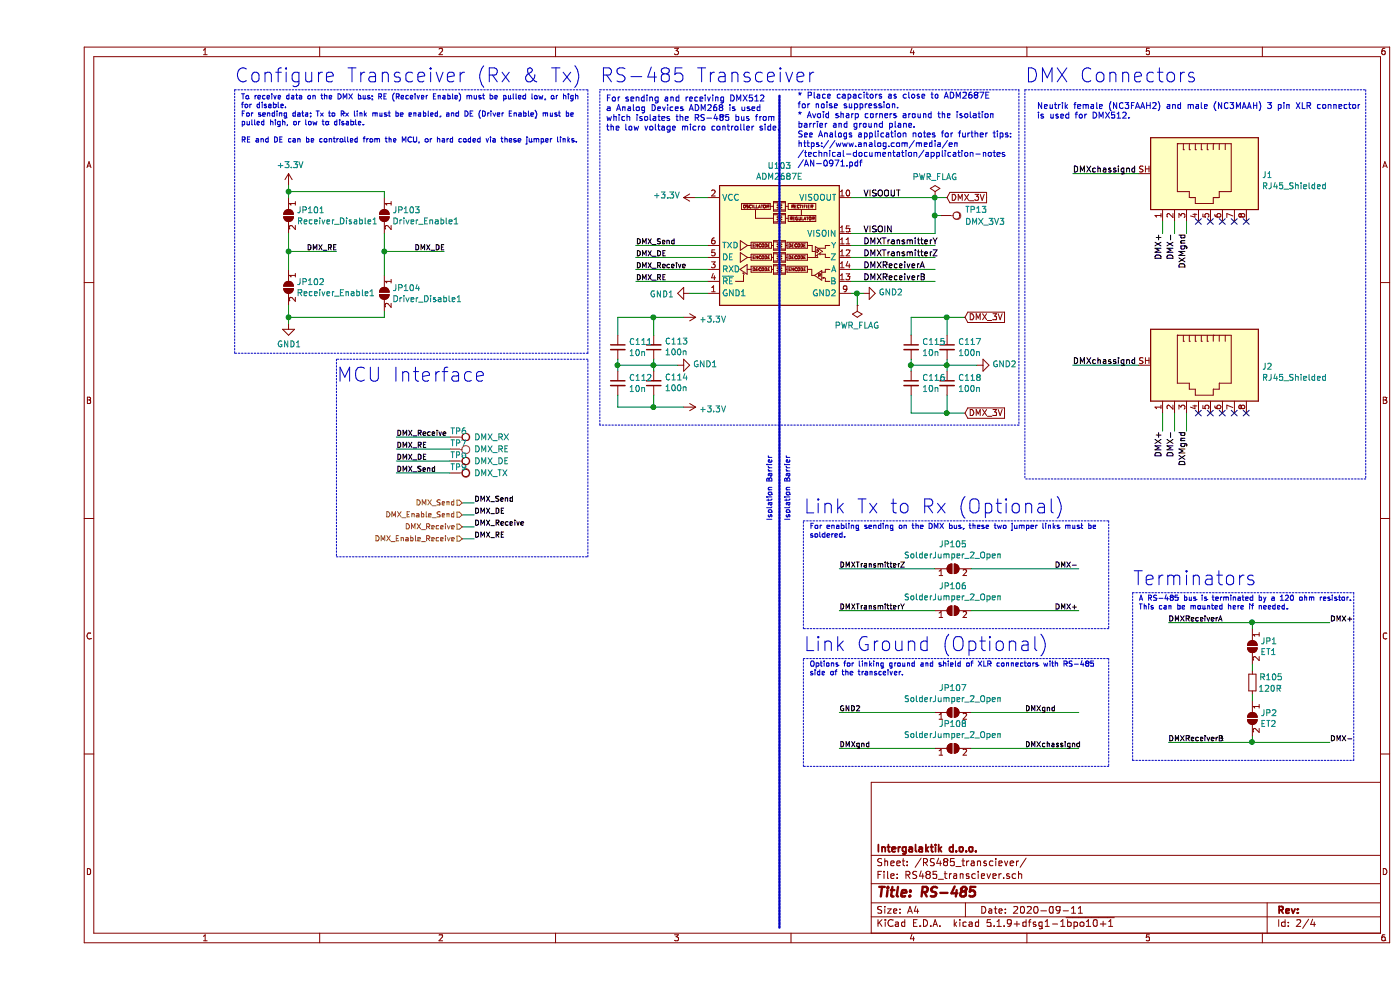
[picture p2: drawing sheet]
EESchema Schematic File Version 4
EELAYER 30 0
EELAYER END
$Descr A4 11693 8268
encoding utf-8
Sheet 2 4
Title "RS-485"
Date "2020-09-11"
Rev ""
Comp "Intergalaktik d.o.o."
Comment1 ""
Comment2 ""
Comment3 ""
Comment4 ""
$EndDescr
$Comp
L Interface_UART:ADM2687E U?
U 1 1
P 6200 2050
AR Path="/5F862E5F" Ref="U?"  Part="1" 
AR Path="/5F845145/5F862E5F" Ref="U103"  Part="1" 
F 0 "U103" H 6200 2717 50  0000 C CNN
F 1 "ADM2687E" H 6200 2626 50  0000 C CNN
F 2 "Package_SO:SOIC-16W_7.5x12.8mm_P1.27mm" H 6200 1500 50  0001 C CNN
F 3 "https://www.analog.com/media/en/technical-documentation/data-sheets/ADM2682E_2687E.pdf" H 6200 2775 50  0001 C CNN
	1    6200 2050
	1    0    0    -1  
$EndComp
Wire Notes Line
	4700 750  8200 750 
Wire Notes Line
	8200 750  8200 3550
Wire Notes Line
	8200 3550 4700 3550
Wire Notes Line
	4700 3550 4700 750 
$Comp
L Device:C_Small C?
U 1 1
P 7300 2900
AR Path="/5F862E69" Ref="C?"  Part="1" 
AR Path="/5F845145/5F862E69" Ref="C115"  Part="1" 
F 0 "C115" H 7392 2946 50  0000 L CNN
F 1 "10n" H 7392 2855 50  0000 L CNN
F 2 "Capacitor_SMD:C_0603_1608Metric" H 7300 2900 50  0001 C CNN
F 3 "~" H 7300 2900 50  0001 C CNN
	1    7300 2900
	1    0    0    -1  
$EndComp
$Comp
L Device:C_Small C?
U 1 1
P 7600 2900
AR Path="/5F862E6F" Ref="C?"  Part="1" 
AR Path="/5F845145/5F862E6F" Ref="C117"  Part="1" 
F 0 "C117" H 7692 2946 50  0000 L CNN
F 1 "100n" H 7692 2855 50  0000 L CNN
F 2 "Capacitor_SMD:C_0603_1608Metric" H 7600 2900 50  0001 C CNN
F 3 "~" H 7600 2900 50  0001 C CNN
	1    7600 2900
	1    0    0    -1  
$EndComp
$Comp
L Device:C_Small C?
U 1 1
P 7300 3200
AR Path="/5F862E75" Ref="C?"  Part="1" 
AR Path="/5F845145/5F862E75" Ref="C116"  Part="1" 
F 0 "C116" H 7392 3246 50  0000 L CNN
F 1 "10n" H 7392 3155 50  0000 L CNN
F 2 "Capacitor_SMD:C_0603_1608Metric" H 7300 3200 50  0001 C CNN
F 3 "~" H 7300 3200 50  0001 C CNN
	1    7300 3200
	1    0    0    -1  
$EndComp
$Comp
L Device:C_Small C?
U 1 1
P 7600 3200
AR Path="/5F862E7B" Ref="C?"  Part="1" 
AR Path="/5F845145/5F862E7B" Ref="C118"  Part="1" 
F 0 "C118" H 7692 3246 50  0000 L CNN
F 1 "100n" H 7692 3155 50  0000 L CNN
F 2 "Capacitor_SMD:C_0603_1608Metric" H 7600 3200 50  0001 C CNN
F 3 "~" H 7600 3200 50  0001 C CNN
	1    7600 3200
	1    0    0    -1  
$EndComp
$Comp
L Device:C_Small C?
U 1 1
P 5150 2900
AR Path="/5F862E81" Ref="C?"  Part="1" 
AR Path="/5F845145/5F862E81" Ref="C113"  Part="1" 
F 0 "C113" H 5058 2854 50  0000 R CNN
F 1 "100n" H 5058 2945 50  0000 R CNN
F 2 "Capacitor_SMD:C_0603_1608Metric" H 5150 2900 50  0001 C CNN
F 3 "~" H 5150 2900 50  0001 C CNN
	1    5150 2900
	-1   0    0    1   
$EndComp
$Comp
L Device:C_Small C?
U 1 1
P 4850 2900
AR Path="/5F862E87" Ref="C?"  Part="1" 
AR Path="/5F845145/5F862E87" Ref="C111"  Part="1" 
F 0 "C111" H 4942 2946 50  0000 L CNN
F 1 "10n" H 4942 2855 50  0000 L CNN
F 2 "Capacitor_SMD:C_0603_1608Metric" H 4850 2900 50  0001 C CNN
F 3 "~" H 4850 2900 50  0001 C CNN
	1    4850 2900
	1    0    0    -1  
$EndComp
$Comp
L Device:C_Small C?
U 1 1
P 5150 3200
AR Path="/5F862E8D" Ref="C?"  Part="1" 
AR Path="/5F845145/5F862E8D" Ref="C114"  Part="1" 
F 0 "C114" H 5058 3154 50  0000 R CNN
F 1 "100n" H 5058 3245 50  0000 R CNN
F 2 "Capacitor_SMD:C_0603_1608Metric" H 5150 3200 50  0001 C CNN
F 3 "~" H 5150 3200 50  0001 C CNN
	1    5150 3200
	-1   0    0    1   
$EndComp
$Comp
L Device:C_Small C?
U 1 1
P 4850 3200
AR Path="/5F862E93" Ref="C?"  Part="1" 
AR Path="/5F845145/5F862E93" Ref="C112"  Part="1" 
F 0 "C112" H 4942 3246 50  0000 L CNN
F 1 "10n" H 4942 3155 50  0000 L CNN
F 2 "Capacitor_SMD:C_0603_1608Metric" H 4850 3200 50  0001 C CNN
F 3 "~" H 4850 3200 50  0001 C CNN
	1    4850 3200
	1    0    0    -1  
$EndComp
Wire Wire Line
	4850 3000 4850 3050
Wire Wire Line
	5150 3000 5150 3050
Wire Wire Line
	4850 3050 5150 3050
Connection ~ 4850 3050
Wire Wire Line
	4850 3050 4850 3100
Connection ~ 5150 3050
Wire Wire Line
	5150 3050 5150 3100
$Comp
L power:GND1 #PWR?
U 1 1
P 5350 3050
AR Path="/5F862EBC" Ref="#PWR?"  Part="1" 
AR Path="/5F845145/5F862EBC" Ref="#PWR0146"  Part="1" 
F 0 "#PWR0146" H 5350 2800 50  0001 C CNN
F 1 "GND1" V 5355 2922 50  0000 R CNN
F 2 "" H 5350 3050 50  0001 C CNN
F 3 "" H 5350 3050 50  0001 C CNN
	1    5350 3050
	0    -1   -1   0   
$EndComp
Wire Wire Line
	5150 3050 5350 3050
$Comp
L power:+3.3V #PWR?
U 1 1
P 5500 1650
AR Path="/5F862EC3" Ref="#PWR?"  Part="1" 
AR Path="/5F845145/5F862EC3" Ref="#PWR0148"  Part="1" 
F 0 "#PWR0148" H 5500 1500 50  0001 C CNN
F 1 "+3.3V" V 5515 1778 50  0000 L CNN
F 2 "" H 5500 1650 50  0001 C CNN
F 3 "" H 5500 1650 50  0001 C CNN
	1    5500 1650
	0    -1   -1   0   
$EndComp
Wire Wire Line
	5500 1650 5600 1650
$Comp
L power:GND1 #PWR?
U 1 1
P 5450 2450
AR Path="/5F862ECA" Ref="#PWR?"  Part="1" 
AR Path="/5F845145/5F862ECA" Ref="#PWR0147"  Part="1" 
F 0 "#PWR0147" H 5450 2200 50  0001 C CNN
F 1 "GND1" V 5455 2322 50  0000 R CNN
F 2 "" H 5450 2450 50  0001 C CNN
F 3 "" H 5450 2450 50  0001 C CNN
	1    5450 2450
	0    1    1    0   
$EndComp
Wire Wire Line
	5450 2450 5600 2450
$Comp
L power:GND2 #PWR?
U 1 1
P 7850 3050
AR Path="/5F862ED1" Ref="#PWR?"  Part="1" 
AR Path="/5F845145/5F862ED1" Ref="#PWR0155"  Part="1" 
F 0 "#PWR0155" H 7850 2800 50  0001 C CNN
F 1 "GND2" V 7855 2922 50  0000 R CNN
F 2 "" H 7850 3050 50  0001 C CNN
F 3 "" H 7850 3050 50  0001 C CNN
	1    7850 3050
	0    -1   -1   0   
$EndComp
Text Label 6900 1650 0    50   ~ 0
VISOOUT
Text Label 6900 1950 0    50   ~ 0
VISOIN
Wire Wire Line
	7300 3000 7300 3050
Wire Wire Line
	7600 3000 7600 3050
Wire Wire Line
	7850 3050 7600 3050
Connection ~ 7600 3050
Wire Wire Line
	7600 3050 7600 3100
Wire Wire Line
	7600 3050 7300 3050
Connection ~ 7300 3050
Wire Wire Line
	7300 3050 7300 3100
Wire Wire Line
	7500 1950 7500 1800
Wire Wire Line
	6800 1650 7500 1650
Wire Wire Line
	6800 1950 7500 1950
Wire Wire Line
	6800 2250 7500 2250
Wire Wire Line
	6800 2350 7500 2350
Wire Wire Line
	6800 2150 7500 2150
Wire Wire Line
	6800 2050 7500 2050
Text Label 6900 2250 0    50   ~ 0
DMXReceiverA
Text Label 6900 2350 0    50   ~ 0
DMXReceiverB
Text Label 6900 2150 0    50   ~ 0
DMXTransmitterZ
Text Label 6900 2050 0    50   ~ 0
DMXTransmitterY
$Comp
L power:GND2 #PWR?
U 1 1
P 6900 2450
AR Path="/5F862EEC" Ref="#PWR?"  Part="1" 
AR Path="/5F845145/5F862EEC" Ref="#PWR0149"  Part="1" 
F 0 "#PWR0149" H 6900 2200 50  0001 C CNN
F 1 "GND2" V 6905 2322 50  0000 R CNN
F 2 "" H 6900 2450 50  0001 C CNN
F 3 "" H 6900 2450 50  0001 C CNN
	1    6900 2450
	0    -1   -1   0   
$EndComp
Wire Wire Line
	6900 2450 6850 2450
Text Notes 8350 1000 0    50   ~ 0
Neutrik female (NC3FAAH2) and male (NC3MAAH) 3 pin XLR connector\nis used for DMX512.
Wire Notes Line
	8250 750  11100 750 
Text Notes 8250 700  0    118  ~ 0
DMX Connectors
Text Notes 9150 4900 0    118  ~ 0
Terminators
Text Notes 6400 4300 0    118  ~ 0
Link Tx to Rx (Optional)
$Comp
L Device:R_Small R?
U 1 1
P 10150 5700
AR Path="/5F862F44" Ref="R?"  Part="1" 
AR Path="/5F845145/5F862F44" Ref="R105"  Part="1" 
F 0 "R105" H 10209 5746 50  0000 L CNN
F 1 "120R" H 10200 5650 50  0000 L CNN
F 2 "Resistor_SMD:R_0603_1608Metric" H 10150 5700 50  0001 C CNN
F 3 "~" H 10150 5700 50  0001 C CNN
	1    10150 5700
	1    0    0    -1  
$EndComp
Text Label 9450 5200 0    44   ~ 0
DMXReceiverA
Text Label 9450 6200 0    44   ~ 0
DMXReceiverB
Text Label 10800 5200 0    44   ~ 0
DMX+
Text Label 10800 6200 0    44   ~ 0
DMX-
Text Notes 9200 5100 0    44   ~ 0
A RS-485 bus is terminated by a 120 ohm resistor.\nThis can be mounted here if needed.
Wire Notes Line
	9150 4950 11000 4950
$Comp
L Jumper:SolderJumper_2_Open JP?
U 1 1
P 7650 4750
AR Path="/5F862F5B" Ref="JP?"  Part="1" 
AR Path="/5F845145/5F862F5B" Ref="JP105"  Part="1" 
F 0 "JP105" H 7650 4955 50  0000 C CNN
F 1 "SolderJumper_2_Open" H 7650 4864 50  0000 C CNN
F 2 "Jumper:SolderJumper-2_P1.3mm_Open_RoundedPad1.0x1.5mm" H 7650 4750 50  0001 C CNN
F 3 "~" H 7650 4750 50  0001 C CNN
	1    7650 4750
	1    0    0    -1  
$EndComp
$Comp
L Jumper:SolderJumper_2_Open JP?
U 1 1
P 7650 5100
AR Path="/5F862F61" Ref="JP?"  Part="1" 
AR Path="/5F845145/5F862F61" Ref="JP106"  Part="1" 
F 0 "JP106" H 7650 5305 50  0000 C CNN
F 1 "SolderJumper_2_Open" H 7650 5214 50  0000 C CNN
F 2 "Jumper:SolderJumper-2_P1.3mm_Open_RoundedPad1.0x1.5mm" H 7650 5100 50  0001 C CNN
F 3 "~" H 7650 5100 50  0001 C CNN
	1    7650 5100
	1    0    0    -1  
$EndComp
Wire Wire Line
	7800 4750 8700 4750
Wire Wire Line
	7800 5100 8700 5100
Wire Wire Line
	7500 4750 6700 4750
Wire Wire Line
	7500 5100 6700 5100
Text Label 6700 4750 0    44   ~ 0
DMXTransmitterZ
Text Label 6700 5100 0    44   ~ 0
DMXTransmitterY
Text Label 8500 4750 0    44   ~ 0
DMX-
Text Label 8500 5100 0    44   ~ 0
DMX+
Text Notes 6450 4500 0    44   ~ 0
For enabling sending on the DMX bus, these two jumper links must be\nsoldered.
Wire Notes Line
	8950 5250 6400 5250
Wire Notes Line
	6400 5250 6400 4350
Wire Notes Line
	6400 4350 8950 4350
Wire Notes Line
	8950 4350 8950 5250
$Comp
L Jumper:SolderJumper_2_Open JP?
U 1 1
P 7650 5950
AR Path="/5F862F74" Ref="JP?"  Part="1" 
AR Path="/5F845145/5F862F74" Ref="JP107"  Part="1" 
F 0 "JP107" H 7650 6155 50  0000 C CNN
F 1 "SolderJumper_2_Open" H 7650 6064 50  0000 C CNN
F 2 "Jumper:SolderJumper-2_P1.3mm_Open_RoundedPad1.0x1.5mm" H 7650 5950 50  0001 C CNN
F 3 "~" H 7650 5950 50  0001 C CNN
	1    7650 5950
	1    0    0    -1  
$EndComp
$Comp
L Jumper:SolderJumper_2_Open JP?
U 1 1
P 7650 6250
AR Path="/5F862F7A" Ref="JP?"  Part="1" 
AR Path="/5F845145/5F862F7A" Ref="JP108"  Part="1" 
F 0 "JP108" H 7650 6455 50  0000 C CNN
F 1 "SolderJumper_2_Open" H 7650 6364 50  0000 C CNN
F 2 "Jumper:SolderJumper-2_P1.3mm_Open_RoundedPad1.0x1.5mm" H 7650 6250 50  0001 C CNN
F 3 "~" H 7650 6250 50  0001 C CNN
	1    7650 6250
	1    0    0    -1  
$EndComp
Text Notes 6400 5450 0    118  ~ 0
Link Ground (Optional)
Text Notes 6450 5650 0    44   ~ 0
Options for linking ground and shield of XLR connectors with RS-485\nside of the transceiver.
Wire Wire Line
	7500 5950 6700 5950
Wire Wire Line
	7500 6250 6700 6250
Wire Wire Line
	7800 5950 8700 5950
Wire Wire Line
	7800 6250 8700 6250
Wire Notes Line
	6400 5500 8950 5500
Wire Notes Line
	8950 5500 8950 6400
Wire Notes Line
	8950 6400 6400 6400
Wire Notes Line
	6400 6400 6400 5500
Text Label 6700 5950 0    44   ~ 0
GND2
Text Label 6700 6250 0    44   ~ 0
DMXgnd
Text Label 8250 5950 0    44   ~ 0
DMXgnd
Text Label 8250 6250 0    44   ~ 0
DMXchassignd
Text Notes 1650 700  0    118  ~ 0
Configure Transceiver (Rx & Tx)
Text Notes 1700 1200 0    44   ~ 0
To receive data on the DMX bus; RE (Receiver Enable) must be pulled low, or high\nfor disable.\nFor sending data; Tx to Rx link must be enabled, and DE (Driver Enable) must be\npulled high, or low to disable.\n\nRE and DE can be controlled from the MCU, or hard coded via these jumper links.
$Comp
L Jumper:SolderJumper_2_Open JP?
U 1 1
P 2100 1800
AR Path="/5F862F90" Ref="JP?"  Part="1" 
AR Path="/5F845145/5F862F90" Ref="JP101"  Part="1" 
F 0 "JP101" V 2054 1868 50  0000 L CNN
F 1 "Receiver_Disable1" V 2145 1868 50  0000 L CNN
F 2 "Jumper:SolderJumper-2_P1.3mm_Open_RoundedPad1.0x1.5mm" H 2100 1800 50  0001 C CNN
F 3 "~" H 2100 1800 50  0001 C CNN
	1    2100 1800
	0    1    1    0   
$EndComp
$Comp
L Jumper:SolderJumper_2_Open JP?
U 1 1
P 2100 2400
AR Path="/5F862F96" Ref="JP?"  Part="1" 
AR Path="/5F845145/5F862F96" Ref="JP102"  Part="1" 
F 0 "JP102" V 2054 2468 50  0000 L CNN
F 1 "Receiver_Enable1" V 2145 2468 50  0000 L CNN
F 2 "Jumper:SolderJumper-2_P1.3mm_Open_RoundedPad1.0x1.5mm" H 2100 2400 50  0001 C CNN
F 3 "~" H 2100 2400 50  0001 C CNN
	1    2100 2400
	0    1    1    0   
$EndComp
$Comp
L Jumper:SolderJumper_2_Open JP?
U 1 1
P 2900 1800
AR Path="/5F862F9C" Ref="JP?"  Part="1" 
AR Path="/5F845145/5F862F9C" Ref="JP103"  Part="1" 
F 0 "JP103" V 2854 1868 50  0000 L CNN
F 1 "Driver_Enable1" V 2945 1868 50  0000 L CNN
F 2 "Jumper:SolderJumper-2_P1.3mm_Open_RoundedPad1.0x1.5mm" H 2900 1800 50  0001 C CNN
F 3 "~" H 2900 1800 50  0001 C CNN
	1    2900 1800
	0    1    1    0   
$EndComp
$Comp
L Jumper:SolderJumper_2_Open JP?
U 1 1
P 2900 2450
AR Path="/5F862FA2" Ref="JP?"  Part="1" 
AR Path="/5F845145/5F862FA2" Ref="JP104"  Part="1" 
F 0 "JP104" V 2854 2518 50  0000 L CNN
F 1 "Driver_Disable1" V 2945 2518 50  0000 L CNN
F 2 "Jumper:SolderJumper-2_P1.3mm_Open_RoundedPad1.0x1.5mm" H 2900 2450 50  0001 C CNN
F 3 "~" H 2900 2450 50  0001 C CNN
	1    2900 2450
	0    1    1    0   
$EndComp
$Comp
L power:+3.3V #PWR?
U 1 1
P 2100 1550
AR Path="/5F862FA8" Ref="#PWR?"  Part="1" 
AR Path="/5F845145/5F862FA8" Ref="#PWR0140"  Part="1" 
F 0 "#PWR0140" H 2100 1400 50  0001 C CNN
F 1 "+3.3V" H 2115 1723 50  0000 C CNN
F 2 "" H 2100 1550 50  0001 C CNN
F 3 "" H 2100 1550 50  0001 C CNN
	1    2100 1550
	1    0    0    -1  
$EndComp
$Comp
L power:GND1 #PWR?
U 1 1
P 2100 2700
AR Path="/5F862FAE" Ref="#PWR?"  Part="1" 
AR Path="/5F845145/5F862FAE" Ref="#PWR0141"  Part="1" 
F 0 "#PWR0141" H 2100 2450 50  0001 C CNN
F 1 "GND1" H 2105 2527 50  0000 C CNN
F 2 "" H 2100 2700 50  0001 C CNN
F 3 "" H 2100 2700 50  0001 C CNN
	1    2100 2700
	1    0    0    -1  
$EndComp
Wire Wire Line
	2100 1550 2100 1600
Wire Wire Line
	2100 1950 2100 2100
Wire Wire Line
	2100 2550 2100 2650
Wire Wire Line
	2900 1950 2900 2100
Wire Wire Line
	2900 2100 3400 2100
Connection ~ 2900 2100
Wire Wire Line
	2900 2100 2900 2300
Text Label 3150 2100 0    44   ~ 0
DMX_DE
Wire Wire Line
	2100 2100 2500 2100
Connection ~ 2100 2100
Wire Wire Line
	2100 2100 2100 2250
Text Label 2250 2100 0    44   ~ 0
DMX_RE
Wire Wire Line
	2100 1600 2900 1600
Wire Wire Line
	2900 1600 2900 1650
Connection ~ 2100 1600
Wire Wire Line
	2100 1600 2100 1650
Wire Wire Line
	2900 2600 2900 2650
Wire Wire Line
	2900 2650 2100 2650
Connection ~ 2100 2650
Wire Wire Line
	2100 2650 2100 2700
Wire Notes Line
	1650 750  4600 750 
Wire Notes Line
	4600 750  4600 2950
Wire Notes Line
	4600 2950 1650 2950
Wire Notes Line
	1650 2950 1650 750 
Text Notes 4700 700  0    118  ~ 0
RS-485 Transceiver
Text Notes 4750 1100 0    50   ~ 0
For sending and receiving DMX512 \na Analog Devices ADM268 is used \nwhich isolates the RS-485 bus from\nthe low voltage micro controller side.
Text Notes 6350 1400 0    50   ~ 0
* Place capacitors as close to ADM2687E\nfor noise suppression.\n* Avoid sharp corners around the isolation \nbarrier and ground plane.\nSee Analogs application notes for further tips:\nhttps://www.analog.com/media/en\n/technical-documentation/application-notes\n/AN-0971.pdf
Text Notes 6150 4350 1    44   ~ 0
Isolation Barrier
Text Notes 6300 4350 1    44   ~ 0
Isolation Barrier
Wire Wire Line
	5600 2250 5000 2250
Wire Notes Line width 20
	6200 800  6200 7750
Text Label 5000 2250 0    44   ~ 0
DMX_Receive
Wire Wire Line
	5600 2050 5000 2050
Wire Wire Line
	5600 2150 5000 2150
Wire Wire Line
	5600 2350 5000 2350
Text Label 5000 2050 0    44   ~ 0
DMX_Send
Text Label 5000 2150 0    44   ~ 0
DMX_DE
Text Label 5000 2350 0    44   ~ 0
DMX_RE
Text HLabel 3550 4200 0    44   Input ~ 0
DMX_Send
Text HLabel 3550 4300 0    44   Input ~ 0
DMX_Enable_Send
Text HLabel 3550 4400 0    44   Input ~ 0
DMX_Receive
Text HLabel 3550 4500 0    44   Input ~ 0
DMX_Enable_Receive
Text Label 3650 4200 0    44   ~ 0
DMX_Send
Text Label 3650 4300 0    44   ~ 0
DMX_DE
Text Label 3650 4400 0    44   ~ 0
DMX_Receive
Text Label 3650 4500 0    44   ~ 0
DMX_RE
Text Notes 2500 3200 0    118  ~ 0
MCU Interface
Wire Notes Line
	2500 3000 2500 4650
Wire Notes Line
	2500 4650 4600 4650
Wire Notes Line
	4600 4650 4600 3000
Wire Notes Line
	4600 3000 2500 3000
$Comp
L power:PWR_FLAG #FLG0103
U 1 1
P 6850 2550
F 0 "#FLG0103" H 6850 2625 50  0001 C CNN
F 1 "PWR_FLAG" H 6850 2723 50  0000 C CNN
F 2 "" H 6850 2550 50  0001 C CNN
F 3 "~" H 6850 2550 50  0001 C CNN
	1    6850 2550
	-1   0    0    1   
$EndComp
Wire Wire Line
	6850 2550 6850 2450
Connection ~ 6850 2450
Wire Wire Line
	6850 2450 6800 2450
Wire Wire Line
	5400 3400 5150 3400
Wire Wire Line
	5150 3300 5150 3400
Wire Wire Line
	4850 3400 5150 3400
Wire Wire Line
	4850 3300 4850 3400
Connection ~ 5150 3400
Wire Wire Line
	5400 2650 5150 2650
Wire Wire Line
	4850 2650 4850 2800
Wire Wire Line
	5150 2650 5150 2800
Connection ~ 5150 2650
Wire Wire Line
	5150 2650 4850 2650
Text GLabel 7600 1650 2    50   Input ~ 0
DMX_3V
Wire Wire Line
	7600 1650 7500 1650
Connection ~ 7500 1650
Text GLabel 7750 2650 2    50   Input ~ 0
DMX_3V
Wire Wire Line
	7750 2650 7600 2650
Wire Wire Line
	7300 2650 7300 2800
Wire Wire Line
	7600 2650 7600 2800
Connection ~ 7600 2650
Wire Wire Line
	7600 2650 7300 2650
Text GLabel 7750 3450 2    50   Input ~ 0
DMX_3V
Wire Wire Line
	7750 3450 7600 3450
Wire Wire Line
	7600 3300 7600 3450
Wire Wire Line
	7600 3450 7300 3450
Wire Wire Line
	7300 3300 7300 3450
Connection ~ 7600 3450
$Comp
L power:+3.3V #PWR?
U 1 1
P 5400 2650
AR Path="/5F629528" Ref="#PWR?"  Part="1" 
AR Path="/5F845145/5F629528" Ref="#PWR01"  Part="1" 
F 0 "#PWR01" H 5400 2500 50  0001 C CNN
F 1 "+3.3V" V 5415 2778 50  0000 L CNN
F 2 "" H 5400 2650 50  0001 C CNN
F 3 "" H 5400 2650 50  0001 C CNN
	1    5400 2650
	0    1    1    0   
$EndComp
$Comp
L power:+3.3V #PWR?
U 1 1
P 5400 3400
AR Path="/5F629FAD" Ref="#PWR?"  Part="1" 
AR Path="/5F845145/5F629FAD" Ref="#PWR02"  Part="1" 
F 0 "#PWR02" H 5400 3250 50  0001 C CNN
F 1 "+3.3V" V 5415 3528 50  0000 L CNN
F 2 "" H 5400 3400 50  0001 C CNN
F 3 "" H 5400 3400 50  0001 C CNN
	1    5400 3400
	0    1    1    0   
$EndComp
Wire Wire Line
	3450 3950 3000 3950
Text Label 3000 3950 0    44   ~ 0
DMX_Send
Wire Wire Line
	3450 3850 3000 3850
Text Label 3000 3850 0    44   ~ 0
DMX_DE
Wire Wire Line
	3450 3750 3000 3750
Text Label 3000 3750 0    44   ~ 0
DMX_RE
Text Label 3000 3650 0    44   ~ 0
DMX_Receive
Wire Wire Line
	3450 3650 3000 3650
$Comp
L Connector:TestPoint TP6
U 1 1
P 3450 3650
F 0 "TP6" V 3400 3650 50  0000 L CNN
F 1 "DMX_RX" V 3450 3850 50  0000 L CNN
F 2 "TestPoint:TestPoint_Pad_D1.0mm" H 3650 3650 50  0001 C CNN
F 3 "~" H 3650 3650 50  0001 C CNN
	1    3450 3650
	0    1    1    0   
$EndComp
$Comp
L Connector:TestPoint TP7
U 1 1
P 3450 3750
F 0 "TP7" V 3400 3750 50  0000 L CNN
F 1 "DMX_RE" V 3450 3950 50  0000 L CNN
F 2 "TestPoint:TestPoint_Pad_D1.0mm" H 3650 3750 50  0001 C CNN
F 3 "~" H 3650 3750 50  0001 C CNN
	1    3450 3750
	0    1    1    0   
$EndComp
$Comp
L Connector:TestPoint TP8
U 1 1
P 3450 3850
F 0 "TP8" V 3400 3850 50  0000 L CNN
F 1 "DMX_DE" V 3450 4050 50  0000 L CNN
F 2 "TestPoint:TestPoint_Pad_D1.0mm" H 3650 3850 50  0001 C CNN
F 3 "~" H 3650 3850 50  0001 C CNN
	1    3450 3850
	0    1    1    0   
$EndComp
$Comp
L Connector:TestPoint TP9
U 1 1
P 3450 3950
F 0 "TP9" V 3400 3950 50  0000 L CNN
F 1 "DMX_TX" V 3450 4150 50  0000 L CNN
F 2 "TestPoint:TestPoint_Pad_D1.0mm" H 3650 3950 50  0001 C CNN
F 3 "~" H 3650 3950 50  0001 C CNN
	1    3450 3950
	0    1    1    0   
$EndComp
$Comp
L Connector:RJ45_Shielded J1
U 1 1
P 9700 1450
F 0 "J1" V 9711 1980 50  0000 L CNN
F 1 "RJ45_Shielded" V 9802 1980 50  0000 L CNN
F 2 "Connector_RJ:RJ45_Amphenol_RJHSE5380" V 9700 1475 50  0001 C CNN
F 3 "https://hr.mouser.com/datasheet/2/18/1/rjhsel38x02-1395709.pdf" V 9700 1475 50  0001 C CNN
F 4 "https://hr.mouser.com/ProductDetail/Amphenol-Commercial-Products/RJHSE-5380?qs=rM3ofmSYd5RUaPrWD7oMhw%3D%3D" V 9700 1450 50  0001 C CNN "Mouser"
	1    9700 1450
	0    1    1    0   
$EndComp
$Comp
L Connector:RJ45_Shielded J2
U 1 1
P 9700 3050
F 0 "J2" V 9711 3580 50  0000 L CNN
F 1 "RJ45_Shielded" V 9802 3580 50  0000 L CNN
F 2 "Connector_RJ:RJ45_Amphenol_RJHSE5380" V 9700 3075 50  0001 C CNN
F 3 "https://hr.mouser.com/datasheet/2/18/1/rjhsel38x02-1395709.pdf" V 9700 3075 50  0001 C CNN
F 4 "https://hr.mouser.com/ProductDetail/Amphenol-Commercial-Products/RJHSE-5380?qs=rM3ofmSYd5RUaPrWD7oMhw%3D%3D" V 9700 3050 50  0001 C CNN "Mouser"
	1    9700 3050
	0    1    1    0   
$EndComp
Text Label 8650 1450 0    50   ~ 0
DMXchassignd
Text Label 9500 1950 3    50   ~ 0
DMX-
Text Label 9600 1950 3    50   ~ 0
DXMgnd
Text Label 9400 1950 3    50   ~ 0
DMX+
Wire Wire Line
	9400 3450 9400 3600
Wire Wire Line
	9500 3450 9500 3600
Wire Wire Line
	9600 3450 9600 3600
Text Label 9600 3600 3    50   ~ 0
DXMgnd
Text Label 9500 3600 3    50   ~ 0
DMX-
Text Label 9400 3600 3    50   ~ 0
DMX+
Wire Wire Line
	9200 3050 8650 3050
Text Label 8650 3050 0    50   ~ 0
DMXchassignd
Wire Wire Line
	9200 1450 8650 1450
Wire Notes Line
	11100 4000 8250 4000
Wire Notes Line
	11100 750  11100 4000
Wire Notes Line
	8250 750  8250 4000
$Comp
L Jumper:SolderJumper_2_Open JP?
U 1 1
P 10150 6000
AR Path="/5F8164DA" Ref="JP?"  Part="1" 
AR Path="/5F845145/5F8164DA" Ref="JP2"  Part="1" 
F 0 "JP2" V 10104 6068 50  0000 L CNN
F 1 "ET2" V 10195 6068 50  0000 L CNN
F 2 "Jumper:SolderJumper-2_P1.3mm_Open_RoundedPad1.0x1.5mm" H 10150 6000 50  0001 C CNN
F 3 "~" H 10150 6000 50  0001 C CNN
	1    10150 6000
	0    1    1    0   
$EndComp
$Comp
L Jumper:SolderJumper_2_Open JP?
U 1 1
P 10150 5400
AR Path="/5F82288E" Ref="JP?"  Part="1" 
AR Path="/5F845145/5F82288E" Ref="JP1"  Part="1" 
F 0 "JP1" V 10104 5468 50  0000 L CNN
F 1 "ET1" V 10195 5468 50  0000 L CNN
F 2 "Jumper:SolderJumper-2_P1.3mm_Open_RoundedPad1.0x1.5mm" H 10150 5400 50  0001 C CNN
F 3 "~" H 10150 5400 50  0001 C CNN
	1    10150 5400
	0    1    1    0   
$EndComp
Wire Wire Line
	9450 5200 10150 5200
Wire Wire Line
	10150 5250 10150 5200
Connection ~ 10150 5200
Wire Wire Line
	10150 5200 10800 5200
Wire Wire Line
	10150 5550 10150 5600
Wire Wire Line
	10150 5800 10150 5850
Wire Wire Line
	10150 6150 10150 6200
Wire Wire Line
	10150 6200 10800 6200
Wire Wire Line
	10150 6200 9450 6200
Connection ~ 10150 6200
$Comp
L Connector:TestPoint TP13
U 1 1
P 7550 1800
F 0 "TP13" V 7500 2000 50  0000 L CNN
F 1 "DMX_3V3" V 7600 2000 50  0000 L CNN
F 2 "TestPoint:TestPoint_Pad_D1.0mm" H 7750 1800 50  0001 C CNN
F 3 "~" H 7750 1800 50  0001 C CNN
	1    7550 1800
	0    1    1    0   
$EndComp
Wire Wire Line
	7550 1800 7500 1800
Connection ~ 7500 1800
Wire Wire Line
	7500 1800 7500 1650
Wire Wire Line
	3550 4200 3650 4200
Wire Wire Line
	3550 4300 3650 4300
Wire Wire Line
	3550 4400 3650 4400
Wire Wire Line
	3550 4500 3650 4500
Wire Notes Line
	9150 6350 11000 6350
Wire Notes Line
	11000 4950 11000 6350
Wire Notes Line
	9150 4950 9150 6350
NoConn ~ 9700 1850
NoConn ~ 9800 1850
NoConn ~ 9900 1850
NoConn ~ 10000 1850
NoConn ~ 10100 1850
NoConn ~ 9700 3450
NoConn ~ 9800 3450
NoConn ~ 9900 3450
NoConn ~ 10000 3450
NoConn ~ 10100 3450
$Comp
L power:PWR_FLAG #FLG0105
U 1 1
P 7500 1650
F 0 "#FLG0105" H 7500 1725 50  0001 C CNN
F 1 "PWR_FLAG" H 7500 1823 50  0000 C CNN
F 2 "" H 7500 1650 50  0001 C CNN
F 3 "~" H 7500 1650 50  0001 C CNN
	1    7500 1650
	1    0    0    -1  
$EndComp
Wire Wire Line
	9400 1850 9400 1950
Wire Wire Line
	9500 1850 9500 1950
Wire Wire Line
	9600 1850 9600 1950
$EndSCHEMATC
